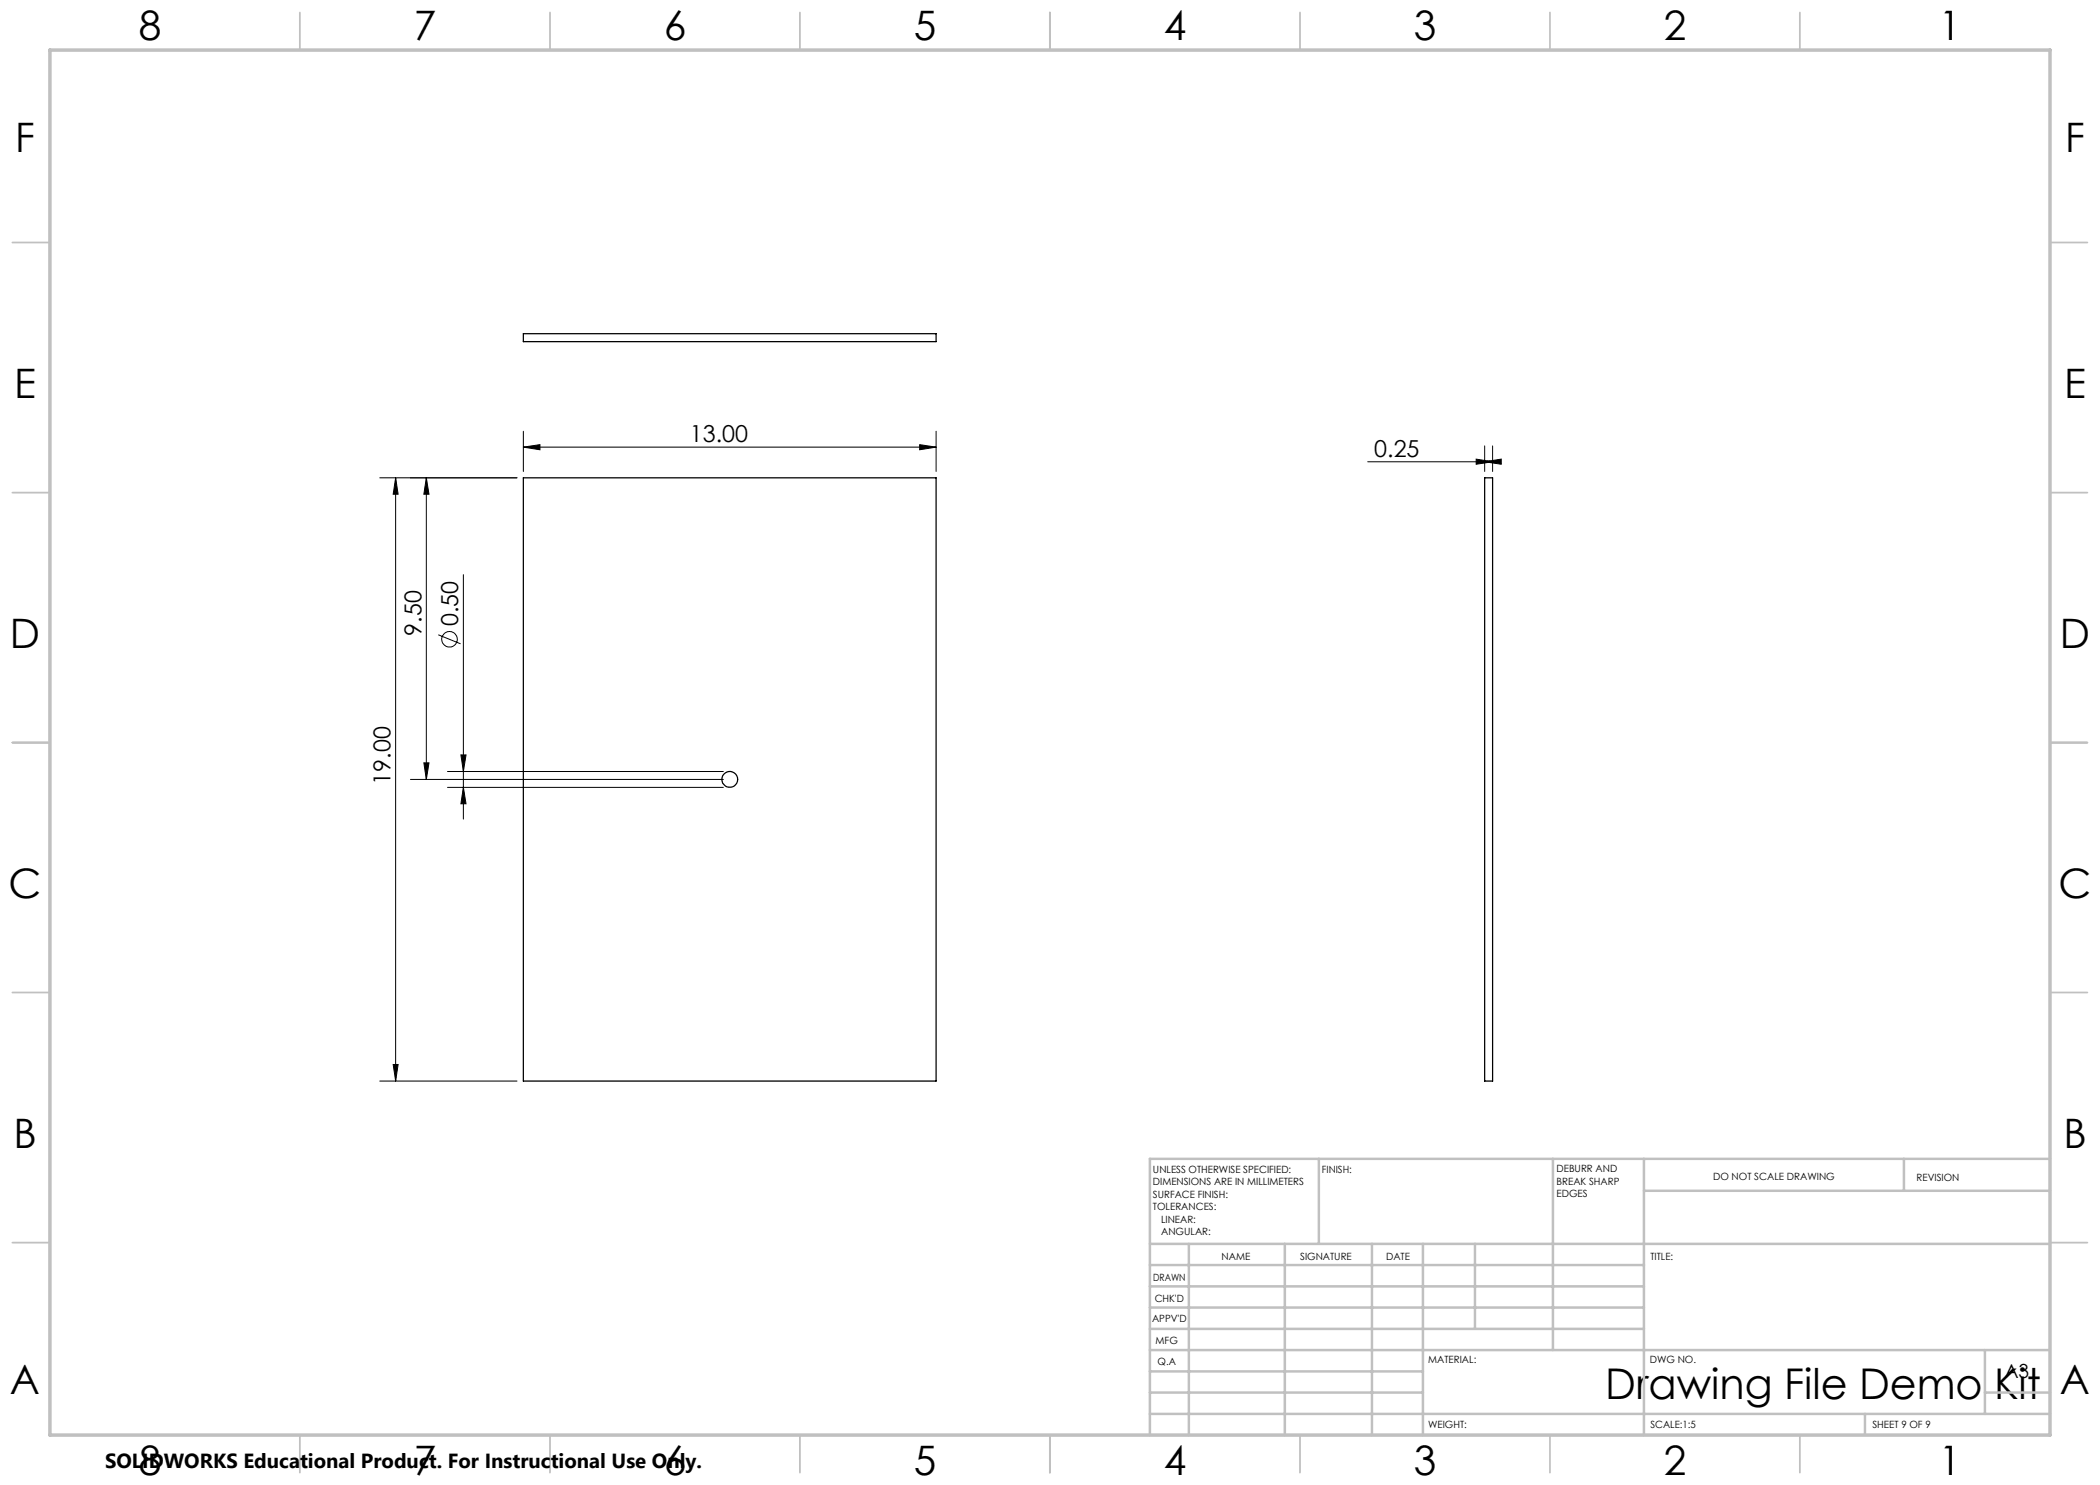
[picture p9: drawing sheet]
<svg xmlns="http://www.w3.org/2000/svg" width="420mm" height="297mm" viewBox="0 0 420 297" stroke-linecap="round" stroke-linejoin="round" font-family="sans-serif">
<g fill="none" stroke="#000" stroke-width=".25">
<path d="M104.7 66.7h82.5v1.6h-82.5zM104.7 95.6h82.5v120.6h-82.5zM296.9 95.6h1.6v120.6h-1.6z"/>
<circle cx="145.9" cy="155.9" r="1.58"/>
</g>
<g fill="none" stroke="#000" stroke-width=".2">
<path d="M76 95.6h27.4M79.1 95.6l.5 3.2h-1zM79.1 95.6v120.6M85.3 95.6l.5 3.2h-1zM85.3 95.6v60.3M104.7 89.4l3.3-.5v1.1zM104.7 86.3v8M104.7 89.4h82.5M183.9 88.9l3.3 .5-3.3 .6zM187.2 86.3v8M273.5 92.4h25M295.2 91.8l3.3 .6-3.3 .4z"/>
<path d="M296.9 92.4l3.3-.6v1zM296.9 89.2v5.1M298.5 89.2v5.1M92.7 114.9v48.9M87.7 127l4.4 1.8M82.1 155.9h62.6M84.8 152.6h1l-.5 3.3zM89.5 154.3h55.2M89.5 157.5h55.2M92.2 151h1l-.5 3.3zM92.7 157.5l.5 3.3h-1zM76 216.2h27.4"/>
<path d="M78.6 212.9h1l-.5 3.3z"/>
<circle cx="89.9" cy="127.9" r="1.56"/>
</g>
<g fill="none" stroke="#c0c0c0" stroke-width=".35">
<path d="M60 2.5v7.5M110 2.5v7.5M160 2.5v7.5M210 2.5v7.5M260 2.5v7.5M310 2.5v7.5M360 2.5v7.5M2.5 48.5h7.5M410 48.5h7.5M2.5 98.5h7.5M410 98.5h7.5M2.5 148.5h7.5"/>
<path d="M410 148.5h7.5M2.5 198.5h7.5M410 198.5h7.5M2.5 248.5h7.5M410 248.5h7.5M60 287v7.5M110 287v7.5M160 287v7.5M210 287v7.5M260 287v7.5M310 287v7.5M360 287v7.5"/>
</g>
<g fill="none" stroke="#c0c0c0" stroke-width=".5">
<path d="M263.8 231.8v17M310.6 231.8v38.2M328.8 231.8v55.2M328.8 238.2h81.2M380.8 231.8v6.4M410 231.8h-180v55.2M230 248.8h180M230 257.3h98.8M230 253h98.8M237.8 248.8v38.2M257 248.8v38.2M274.4 248.8v38.2"/>
<path d="M284.6 248.8v38.2M295 248.8v17M230 265.8h98.8M230 261.5h98.8M230 278.5h54.6M230 274.3h54.6M230 270h180M397 278.5h13M397 270v12.8M230 282.8h180M373 282.8v4.2"/>
</g>
<path d="M10 10h400v277h-400z" fill="none" stroke="#c0c0c0" stroke-width=".7"/>
<g fill="#000">
<path d="M79.1 95.6l.5 3.2h-1zM78.6 212.9h1l-.5 3.3zM92.2 151h1l-.5 3.3zM92.7 157.5l.5 3.3h-1z"/>
<path d="M183.9 88.9l3.3 .5-3.3 .6zM104.7 89.4l3.3-.5v1.1z"/>
<path d="M296.9 92.4l3.3-.6v1zM295.2 91.8l3.3 .6-3.3 .4z"/>
<path d="M84.8 152.6h1l-.5 3.3zM85.3 95.6l.5 3.2h-1z"/>
</g>
<text font-size="8.5" x="321.1" y="279.7">Drawing File Demo Kit</text>
<g font-size="8.1">
<text x="27.7" y="8">8</text>
<text x="82.7" y="8">7</text>
<text x="132.7" y="8">6</text>
<text x="182.7" y="8">5</text>
<text x="232.7" y="8">4</text>
<text x="282.7" y="8">3</text>
<text x="332.7" y="8">2</text>
<text x="387.7" y="8">1</text>
<text x="3" y="30.4">F</text>
<text x="413" y="30.4">F</text>
<text x="2.8" y="79.6">E</text>
<text x="412.8" y="79.6">E</text>
<text x="2" y="129.6">D</text>
<text x="412" y="129.6">D</text>
<text x="1.7" y="179.6">C</text>
<text x="411.7" y="179.6">C</text>
<text x="2.7" y="229.6">B</text>
<text x="412.7" y="229.6">B</text>
<text x="2" y="278.9">A</text>
<text x="412" y="278.9">A</text>
<text x="27.7" y="295">8</text>
<text x="82.7" y="295">7</text>
<text x="132.7" y="295">6</text>
<text x="182.7" y="295">5</text>
<text x="232.7" y="295">4</text>
<text x="282.7" y="295">3</text>
<text x="332.7" y="295">2</text>
<text x="387.7" y="295">1</text>
</g>
<g font-size="4.7">
<text x="138" y="88.4">13.00</text>
<text x="274.9" y="91.3">0.25</text>
<text x="91.6" y="125.3" transform="rotate(-90 91.6 125.3)">0.50</text>
<text x="84.3" y="127.1" transform="rotate(-90 84.3 127.1)">9.50</text>
<text x="78.1" y="156.9" transform="rotate(-90 78.1 156.9)">19.00</text>
</g>
<text font-size="4.1" x="21" y="293.7">SOLIDWORKS Educational Product. For Instructional Use Only.</text>
<text font-size="3.9" x="400.9" y="275.5">A3</text>
<g font-size="2">
<text x="230.6" y="234.6">UNLESS OTHERWISE SPECIFIED:</text>
<text x="230.6" y="237.1">DIMENSIONS ARE IN MILLIMETERS</text>
<text x="230.6" y="239.6">SURFACE FINISH:</text>
<text x="264.4" y="234.6">FINISH:</text>
<text x="311.3" y="234.5">DEBURR AND</text>
<text x="311.3" y="237">BREAK SHARP</text>
<text x="311.3" y="239.5">EDGES</text>
<text x="342.6" y="236">DO NOT SCALE DRAWING</text>
<text x="383.3" y="236.2">REVISION</text>
<text x="230.6" y="242.1">TOLERANCES:</text>
<text x="232.2" y="244.6">LINEAR:</text>
<text x="232.2" y="247.1">ANGULAR:</text>
<text x="244.3" y="252">NAME</text>
<text x="260" y="251.9">SIGNATURE</text>
<text x="277.2" y="251.9">DATE</text>
<text x="330.1" y="251.9">TITLE:</text>
<text x="230.6" y="256.1">DRAWN</text>
<text x="230.9" y="260.3">CHK'D</text>
<text x="230.4" y="264.4">APPV'D</text>
<text x="231.1" y="268.8">MFG</text>
<text x="231.5" y="273">Q.A</text>
<text x="285.6" y="272.5">MATERIAL:</text>
<text x="330" y="272.5">DWG NO.</text>
<text x="285.6" y="285.5">WEIGHT:</text>
<text x="330.1" y="285.6">SCALE:1:5</text>
<text x="374.5" y="285.6">SHEET 9 OF 9</text>
</g>
</svg>
